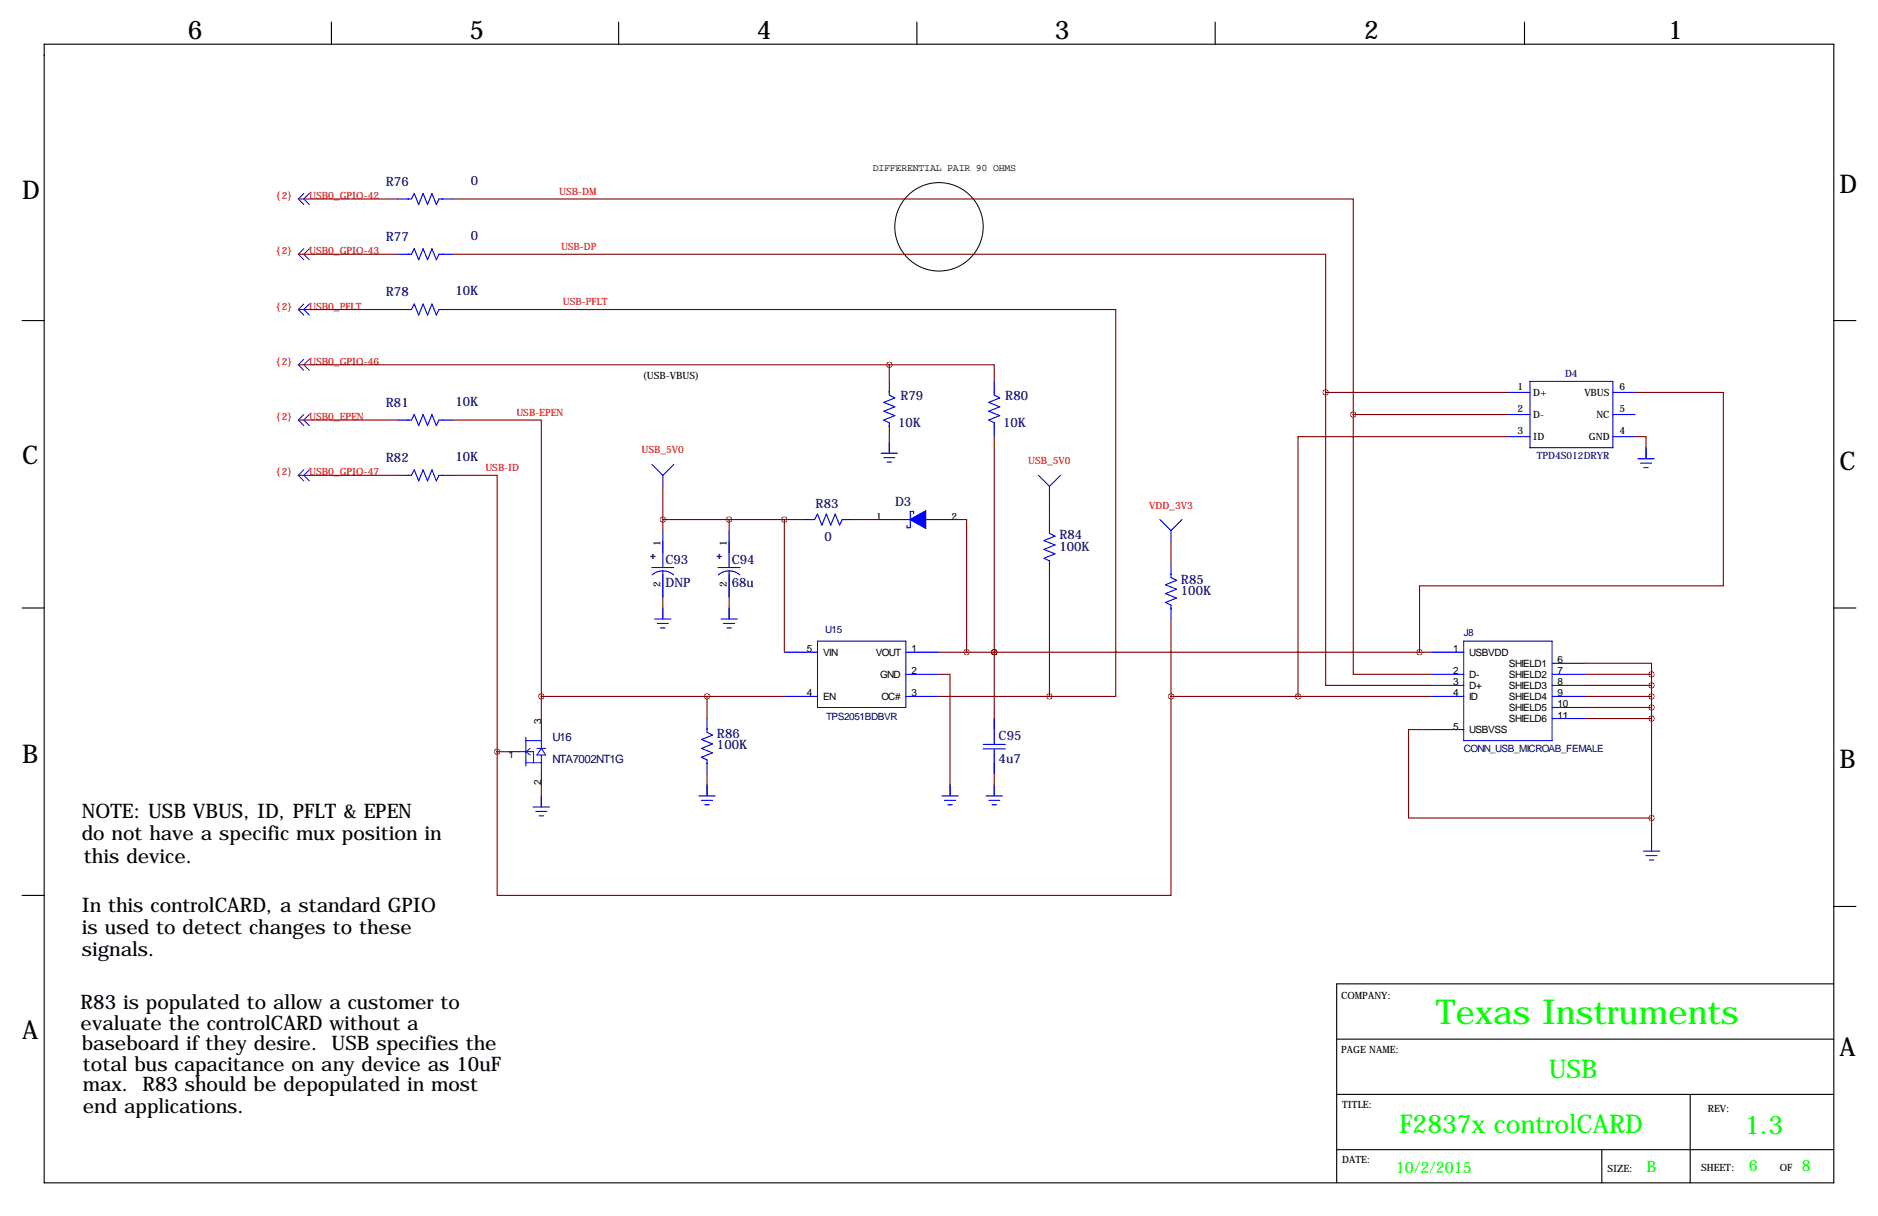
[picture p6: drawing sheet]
<svg xmlns="http://www.w3.org/2000/svg" width="432mm" height="279mm" viewBox="0 0 432 279" stroke-linecap="round" stroke-linejoin="round" font-family="sans-serif">
<g fill="none" stroke="#000" stroke-width=".25">
<path d="M10.2 10.2h411.4v261.6h-411.4zM76.2 5.1v5.1M142.2 5.1v5.1M210.8 5.1v5.1M279.4 5.1v5.1M350.5 5.1v5.1M5.1 73.7h5.1M421.6 73.7h5.1M5.1 139.7h5.1M421.6 139.7h5.1M5.1 205.7h5.1M421.6 208.3h.1"/>
<path d="M421.6 208.3h5.1M307.3 238.8h114.3M421.6 226.1h-114.3v45.7M307.3 251.5h114.3M388.6 251.5v20.3M307.3 264.2h114.3M368.3 264.2v7.6"/>
</g>
<circle cx="215.9" cy="52.1" r="10.2" fill="none" stroke="#000" stroke-width=".23"/>
<g fill="none" stroke="#00f" stroke-width=".23">
<path d="M69.8 44.4l-1.2 1.3 1.2 1.3M69.8 57.2l-1.2 1.2 1.2 1.3M71.1 44.4l-1.3 1.3 1.3 1.3M71.1 57.2l-1.3 1.2 1.3 1.3M69.8 69.8l-1.2 1.3 1.2 1.3M71.1 69.8l-1.3 1.3 1.3 1.3M69.8 82.5l-1.2 1.3 1.2 1.3M69.8 95.2l-1.2 1.3 1.2 1.3M71.1 82.5l-1.3 1.3 1.3 1.3M71.1 95.2l-1.3 1.3 1.3 1.3M69.8 107.9l-1.2 1.3 1.2 1.3M71.1 107.9l-1.3 1.3 1.3 1.3"/>
<path d="M204.5 101.6v2.5M378.5 102.9v2.5M152.4 139.7v2.5M167.6 139.7v2.5M188 147.3h20.3v15.3h-20.3zM336.5 147.3h20.4v22.9h-20.4zM119.4 172.7h3.3v2.6M120.9 170.2h3.6M120.9 169.4v6.6M120.9 175.3h3.6M121.9 172l-1 .7 1 .8M123.4 172h2.1"/>
<path d="M124.5 167.6v4.4M124.5 173.5v4.3M124.5 172l1 1.5h-2.1zM124.5 182.9v2.5M162.6 180.3v2.6M218.4 180.3v2.6M228.6 180.3v2.6M379.7 193v2.6"/>
</g>
<g fill="none" stroke="#00f" stroke-width=".25">
<path d="M91.4 45.7h3.2l.6-1.3 1.1 2.6 1-2.6 1 2.6 1-2.6 1 2.6 .6-1.3h3.2M91.4 58.4h3.2l.6-1.2 1.1 2.5 1-2.5 1 2.5 1-2.5 1 2.5 .6-1.3h3.2M91.4 71.1h3.2l.6-1.3 1.1 2.6 1-2.6 1 2.6 1-2.6 1 2.6 .6-1.3h3.2M91.4 96.5h3.2l.6-1.3 1.1 2.6 1-2.6 1 2.6 1-2.6 1 2.6 .6-1.3h3.2M204.5 87.6v3.2l1.2 .6-2.5 1.1 2.5 1-2.5 1 2.5 1-2.5 1 1.3 .6v3.2M228.6 87.6v3.2l1.3 .6-2.6 1.1 2.6 1-2.6 1 2.6 1-2.6 1 1.3 .6v3.2M346.7 90.2h5.1M346.7 95.2h5.1M351.8 87.6h19v15.3h-19zM370.8 90.2h5.1M370.8 95.2h5.1M91.4 109.2h3.2l.6-1.3 1.1 2.6 1-2.6 1 2.6 1-2.6 1 2.6 .6-1.3h3.2"/>
<path d="M149.9 106.7l2.5 2.5M152.4 109.2v2.6M154.9 106.7l-2.5 2.5M184.1 119.4h3.2l.7-1.3 1 2.6 1-2.6 1 2.6 1-2.6 1 2.6 .6-1.3h3.2M201.9 119.4h17.8M202.6 104.1h3.7M203.2 105.2h2.5M204 106.2h1M204.5 101.6v2.4M210.1 118v-.5h-.8v3.8h-.8v-.5M238.8 109.2l2.5 2.6M241.3 119.4v3.1l1.3 .7-2.6 1 2.6 1-2.6 1 2.6 1.1-2.6 1 1.3 .6v3.2"/>
<path d="M241.3 111.8v2.5M243.8 109.2l-2.5 2.6M266.7 119.4l2.5 2.5M271.8 119.4l-2.6 2.5M346.7 100.3h5.1M370.8 100.3h5.1M376.6 105.4h3.7M377.2 106.4h2.5M378 107.4h1M378.5 102.9v2.4M149.9 130.4h5M149.9 132.1a3.8 3.8 0 0 1 5 0"/>
<path d="M152.4 121.9v8.5M152.4 131.1v6.1M152.4 139.7v2.4M165.1 130.4h5.1M165.2 132.1a3.8 3.8 0 0 1 4.9 0M167.6 121.9v8.5M167.6 131.1v6.1M167.6 139.7v2.4M269.2 129.5v3.2l1.3 .6-2.5 1.1 2.5 1-2.5 1 2.5 1-2.5 1 1.2 .6v3.2M269.2 121.9v2.6M150.5 142.2h3.8M151.1 143.3h2.6"/>
<path d="M151.9 144.3h1M165.8 142.2h3.7M166.4 143.3h2.5M167.1 144.3h1M180.3 149.9h7.7M208.3 149.9h7.6M208.3 154.9h7.6M328.9 149.9h7.6M328.9 157.5h7.6M328.9 154.9h7.6M356.9 157.5h7.6M356.9 154.9h7.6"/>
<path d="M356.9 152.4h7.6M116.8 172.7h2.6M124.5 165.1v2.5M124.5 177.8v2.5M162.6 165.1v3.1l1.2 .7-2.5 1 2.5 1-2.5 1.1 2.5 1-2.5 1 1.3 .6v3.2M180.3 160h7.7M208.3 160h7.6M226.1 171h5M226.1 172.1h5M228.6 165.1v5.9M228.6 172.2v5.6M328.9 167.6h7.6"/>
<path d="M328.9 160h7.6M356.9 160h7.6M356.9 162.6h7.6M356.9 165.1h7.6M122.6 185.4h3.7M123.2 186.4h2.5M124 187.5h1M124.5 182.9v2.4M160.7 182.9h3.7M161.3 183.9h2.5M162.1 184.9h1M162.6 180.3v2.4"/>
<path d="M216.6 182.9h3.7M217.2 183.9h2.5M217.9 184.9h1M218.4 180.3v2.4M226.7 182.9h3.8M227.3 183.9h2.6M228.1 184.9h1M228.6 180.3v2.4M377.9 195.6h3.7M378.5 196.6h2.5M379.2 197.6h1M379.7 193v2.4"/>
</g>
<path d="M209.2 119.4l3.7-2.1v4.1z" fill="#00f" stroke="#00f" stroke-width=".25"/>
<g fill="none" stroke="#800000" stroke-width=".25">
<path d="M68.6 45.7h22.8M68.6 58.4h22.8M104.1 58.4h200.7v31.8M104.1 45.7h207v49.5M68.6 71.1h22.8M104.1 71.1h152.4v88.9h-15.2M68.6 83.8h135.9M68.6 96.5h22.8M104.1 96.5h20.4v63.5M204.5 83.8h24.1v3.8M204.5 83.8v3.8M304.8 90.2v67.3h24.1"/>
<path d="M304.8 90.2h41.9M311.1 95.2v59.7h17.8M311.1 95.2h35.6M375.9 90.2h20.3v44.4h-69.8v15.3M68.6 109.2h22.8M104.1 109.2h10.2v63.5M152.4 111.8v10.1M152.4 119.4h31.7M167.6 119.4v2.5M180.3 119.4v30.5M196.8 119.4h5.1M204.5 100.3v1.3"/>
<path d="M219.7 119.4h2.5v30.5M228.6 100.3v64.8M241.3 114.3v5.1M346.7 100.3h-48.3v59.7M375.9 100.3h2.6v2.6M152.4 137.2v2.5M167.6 137.2v2.5M241.3 132.1v27.9M269.2 124.5v5M215.9 154.9h2.5v25.4M215.9 149.9h113M228.6 149.9h.1"/>
<path d="M269.2 142.2v17.8M364.5 152.4h15.2v2.5M364.5 154.9h15.2M364.5 157.5h15.2M379.7 154.9v38.1M114.3 172.7h2.5M124.5 160h55.8M124.5 160v5.1M162.6 160v5.1M162.6 177.8v2.5M215.9 160h25.4M228.6 177.8v2.5"/>
<path d="M269.2 160v45.7h-154.9v-33M269.2 160h59.7M328.9 167.6h-5.1v20.4h55.9M364.5 165.1h15.2M364.5 162.6h15.2M364.5 160h15.2M124.5 180.3v2.6"/>
</g>
<path d="M379.7 188a.05 .05 0 0 0 .1 0 .05 .05 0 0 0-.1 0zM379.7 165.1a.05 .05 0 0 0 .1 0 .05 .05 0 0 0-.1 0zM379.7 162.6a.05 .05 0 0 0 .1 0 .05 .05 0 0 0-.1 0zM379.7 154.9a.05 .05 0 0 0 .1 0 .05 .05 0 0 0-.1 0zM379.7 160a.05 .05 0 0 0 .1 0 .05 .05 0 0 0-.1 0zM379.7 157.5a.05 .05 0 0 0 .1 0 .05 .05 0 0 0-.1 0zM162.5 160a.05 .05 0 0 0 .1 0 .05 .05 0 0 0-.1 0zM269.2 160a.05 .05 0 0 0 .1 0 .05 .05 0 0 0-.1 0zM124.4 160a.05 .05 0 0 0 .1 0 .05 .05 0 0 0-.1 0zM167.6 119.4a.05 .05 0 0 0 .1 0 .05 .05 0 0 0-.1 0zM204.4 83.8a.05 .05 0 0 0 .1 0 .05 .05 0 0 0-.1 0zM222.2 149.9a.05 .05 0 0 0 .1 0 .05 .05 0 0 0-.1 0zM180.3 119.4a.05 .05 0 0 0 .1 0 .05 .05 0 0 0-.1 0zM298.4 160a.05 .05 0 0 0 .1 0 .05 .05 0 0 0-.1 0zM311.1 95.3a.05 .05 0 0 0 .1 0 .05 .05 0 0 0-.1 0zM326.3 149.9a.05 .05 0 0 0 .1 0 .05 .05 0 0 0-.1 0z" fill="#800000" stroke="#800000" stroke-width="1.3"/>
<text font-size="7.9" fill="#0f0" x="330.2" y="235.2">Texas Instruments</text>
<g font-size="5.9">
<text x="43.2" y="8.9">6</text>
<text x="107.9" y="8.9">5</text>
<text x="174" y="8.9">4</text>
<text x="242.6" y="8.9">3</text>
<text x="313.7" y="8.9">2</text>
<text x="383.5" y="8.9">1</text>
<text x="5.1" y="45.7">D</text>
<text x="422.9" y="44.4">D</text>
<text x="5.1" y="106.7">C</text>
<text x="422.9" y="107.9">C</text>
<text x="5.1" y="175.3">B</text>
<text x="422.9" y="176.5">B</text>
<text x="5.1" y="238.8">A</text>
<text x="422.9" y="242.6">A</text>
</g>
<g font-size="5.9" fill="#0f0">
<text x="356.1" y="247.7">USB</text>
<text x="321.7" y="260.4">F2837x controlCARD</text>
<text x="401.2" y="260.6">1.3</text>
</g>
<g font-size="4.6">
<text x="18.8" y="188">NOTE: USB VBUS, ID, PFLT &amp; EPEN</text>
<text x="18.8" y="193">do not have a specific mux position in</text>
<text x="19.3" y="198.4">this device.</text>
<text x="18.8" y="209.5">In this controlCARD, a standard GPIO</text>
<text x="18.8" y="214.6">is used to detect changes to these</text>
<text x="18.8" y="219.7">signals.</text>
<text x="18.5" y="231.9">R83 is populated to allow a customer to</text>
<text x="18.5" y="236.7">evaluate the controlCARD without a</text>
<text x="18.8" y="241.3">baseboard if they desire. USB specifies the</text>
<text x="19" y="246.1">total bus capacitance on any device as 10uF</text>
<text x="19" y="250.7">max. R83 should be depopulated in most</text>
<text x="19" y="255.8">end applications.</text>
</g>
<g font-size="3.6" fill="#0f0">
<text x="321" y="269.5">10/2/2015</text>
<text x="378.6" y="269.2">B</text>
<text x="402.1" y="269">6</text>
<text x="414.3" y="269">8</text>
</g>
<g font-size="3" fill="#000080">
<text x="88.7" y="42.7">R76</text>
<text x="108.3" y="42.5">0</text>
<text x="88.7" y="55.4">R77</text>
<text x="108.3" y="55.2">0</text>
<text x="88.7" y="68.1">R78</text>
<text x="104.7" y="67.9">10K</text>
<text x="88.7" y="93.5">R81</text>
<text x="104.7" y="93.3">10K</text>
<text x="207" y="91.9">R79</text>
<text x="231.1" y="91.9">R80</text>
<text x="206.5" y="98">10K</text>
<text x="230.6" y="98">10K</text>
<text x="88.7" y="106.2">R82</text>
<text x="104.7" y="106">10K</text>
<text x="187.5" y="116.6">R83</text>
<text x="205.8" y="116.4">D3</text>
<text x="189.6" y="124.3">0</text>
<text x="243.6" y="124">R84</text>
<text x="153" y="129.7">C93</text>
<text x="168.2" y="129.7">C94</text>
<text x="243.6" y="126.5">100K</text>
<text x="153" y="134.9">DNP</text>
<text x="168.2" y="134.9">68u</text>
<text x="271.5" y="134.1">R85</text>
<text x="271.5" y="136.7">100K</text>
<text x="164.8" y="169.7">R86</text>
<text x="164.8" y="172.2">100K</text>
<text x="229.6" y="169.9">C95</text>
<text x="229.6" y="175.3">4u7</text>
</g>
<g font-size="2.6" fill="#000080">
<text x="127" y="170.2">U16</text>
<text x="127" y="175.3">NTA7002NT1G</text>
</g>
<g font-size="2.3">
<text x="200.7" y="39.4">DIFFERENTIAL PAIR 90 OHMS</text>
<text x="147.8" y="87.1">(USB-VBUS)</text>
<text x="348.9" y="89.7">1</text>
<text x="372.4" y="89.7">6</text>
<text x="348.9" y="94.7">2</text>
<text x="352.6" y="91">D+</text>
<text x="364.3" y="91">VBUS</text>
<text x="372.4" y="94.7">5</text>
<text x="348.9" y="99.8">3</text>
<text x="352.6" y="96.1">D-</text>
<text x="352.6" y="101.1">ID</text>
<text x="365.3" y="101.1">GND</text>
<text x="367" y="96.1">NC</text>
<text x="372.4" y="99.8">4</text>
<text x="201.5" y="119.4">1</text>
<text x="218.8" y="119.4">2</text>
<text x="151.9" y="125.5" transform="rotate(-90 151.9 125.5)">1</text>
<text x="167.1" y="125.5" transform="rotate(-90 167.1 125.5)">1</text>
<text x="151.9" y="134.9" transform="rotate(-90 151.9 134.9)">2</text>
<text x="167.1" y="134.9" transform="rotate(-90 167.1 134.9)">2</text>
<text x="185.5" y="149.9">5</text>
<text x="209.5" y="149.9">1</text>
<text x="334.1" y="149.9">1</text>
<text x="189.2" y="150.6">VIN</text>
<text x="201.3" y="150.6">VOUT</text>
<text x="202.4" y="155.7">GND</text>
<text x="209.5" y="154.9">2</text>
<text x="334.1" y="154.9">2</text>
<text x="337.8" y="150.6">USBVDD</text>
<text x="337.8" y="155.7">D-</text>
<text x="346.9" y="153.2">SHIELD1</text>
<text x="346.9" y="155.7">SHIELD2</text>
<text x="358.1" y="152.4">6</text>
<text x="358.1" y="154.9">7</text>
<text x="185.5" y="160">4</text>
<text x="189.2" y="160.8">EN</text>
<text x="202.7" y="160.8">OC#</text>
<text x="209.5" y="160">3</text>
<text x="334.1" y="157.5">3</text>
<text x="334.1" y="160">4</text>
<text x="337.8" y="158.2">D+</text>
<text x="337.8" y="160.8">ID</text>
<text x="346.9" y="158.2">SHIELD3</text>
<text x="346.9" y="160.8">SHIELD4</text>
<text x="358.1" y="157.5">8</text>
<text x="358.1" y="160">9</text>
<text x="124.5" y="166.4" transform="rotate(-90 124.5 166.4)">3</text>
<text x="334.1" y="167.6">5</text>
<text x="346.9" y="163.3">SHIELD5</text>
<text x="346.9" y="165.9">SHIELD6</text>
<text x="358.1" y="162.6">10</text>
<text x="358.1" y="165.1">11</text>
<text x="337.8" y="168.4">USBVSS</text>
<text x="116.9" y="174.3">1</text>
<text x="124.5" y="180.3" transform="rotate(-90 124.5 180.3)">2</text>
<text x="308.4" y="229.6">COMPANY:</text>
<text x="308.4" y="242.1">PAGE NAME:</text>
<text x="308.6" y="254.5">TITLE:</text>
<text x="392.7" y="255.5">REV:</text>
<text x="308.6" y="267.2">DATE:</text>
<text x="369.6" y="269.2">SIZE:</text>
<text x="391.2" y="269">SHEET:</text>
<text x="409.2" y="269">OF</text>
</g>
<g font-size="2.3" fill="#f00">
<text x="63.5" y="45.7">{2}</text>
<text x="71.1" y="45.7">USB0_GPIO-42</text>
<text x="128.6" y="44.8">USB-DM</text>
<text x="63.5" y="58.4">{2}</text>
<text x="71.1" y="58.4">USB0_GPIO-43</text>
<text x="129" y="57.5">USB-DP</text>
<text x="63.5" y="71.1">{2}</text>
<text x="71.1" y="71.1">USB0_PFLT</text>
<text x="129.4" y="70.2">USB-PFLT</text>
<text x="63.5" y="83.8">{2}</text>
<text x="71.1" y="83.8">USB0_GPIO-46</text>
<text x="118.7" y="95.6">USB-EPEN</text>
<text x="63.5" y="96.5">{2}</text>
<text x="71.1" y="96.5">USB0_EPEN</text>
<text x="147.5" y="104.1">USB_5V0</text>
<text x="236.4" y="106.7">USB_5V0</text>
<text x="63.5" y="109.2">{2}</text>
<text x="71.1" y="109.2">USB0_GPIO-47</text>
<text x="111.6" y="108.3">USB-ID</text>
<text x="264.2" y="116.8">VDD_3V3</text>
</g>
<g font-size="2.3" fill="#000080">
<text x="359.8" y="86.6">D4</text>
<text x="353.3" y="105.5">TPD4S012DRYR</text>
<text x="149.5" y="128.5">+</text>
<text x="164.8" y="128.5">+</text>
<text x="189.7" y="145.5">U15</text>
<text x="336.5" y="146">J8</text>
<text x="190" y="165.4">TPS2051BDBVR</text>
<text x="336.5" y="172.7">CONN_USB_MICROAB_FEMALE</text>
</g>
</svg>
